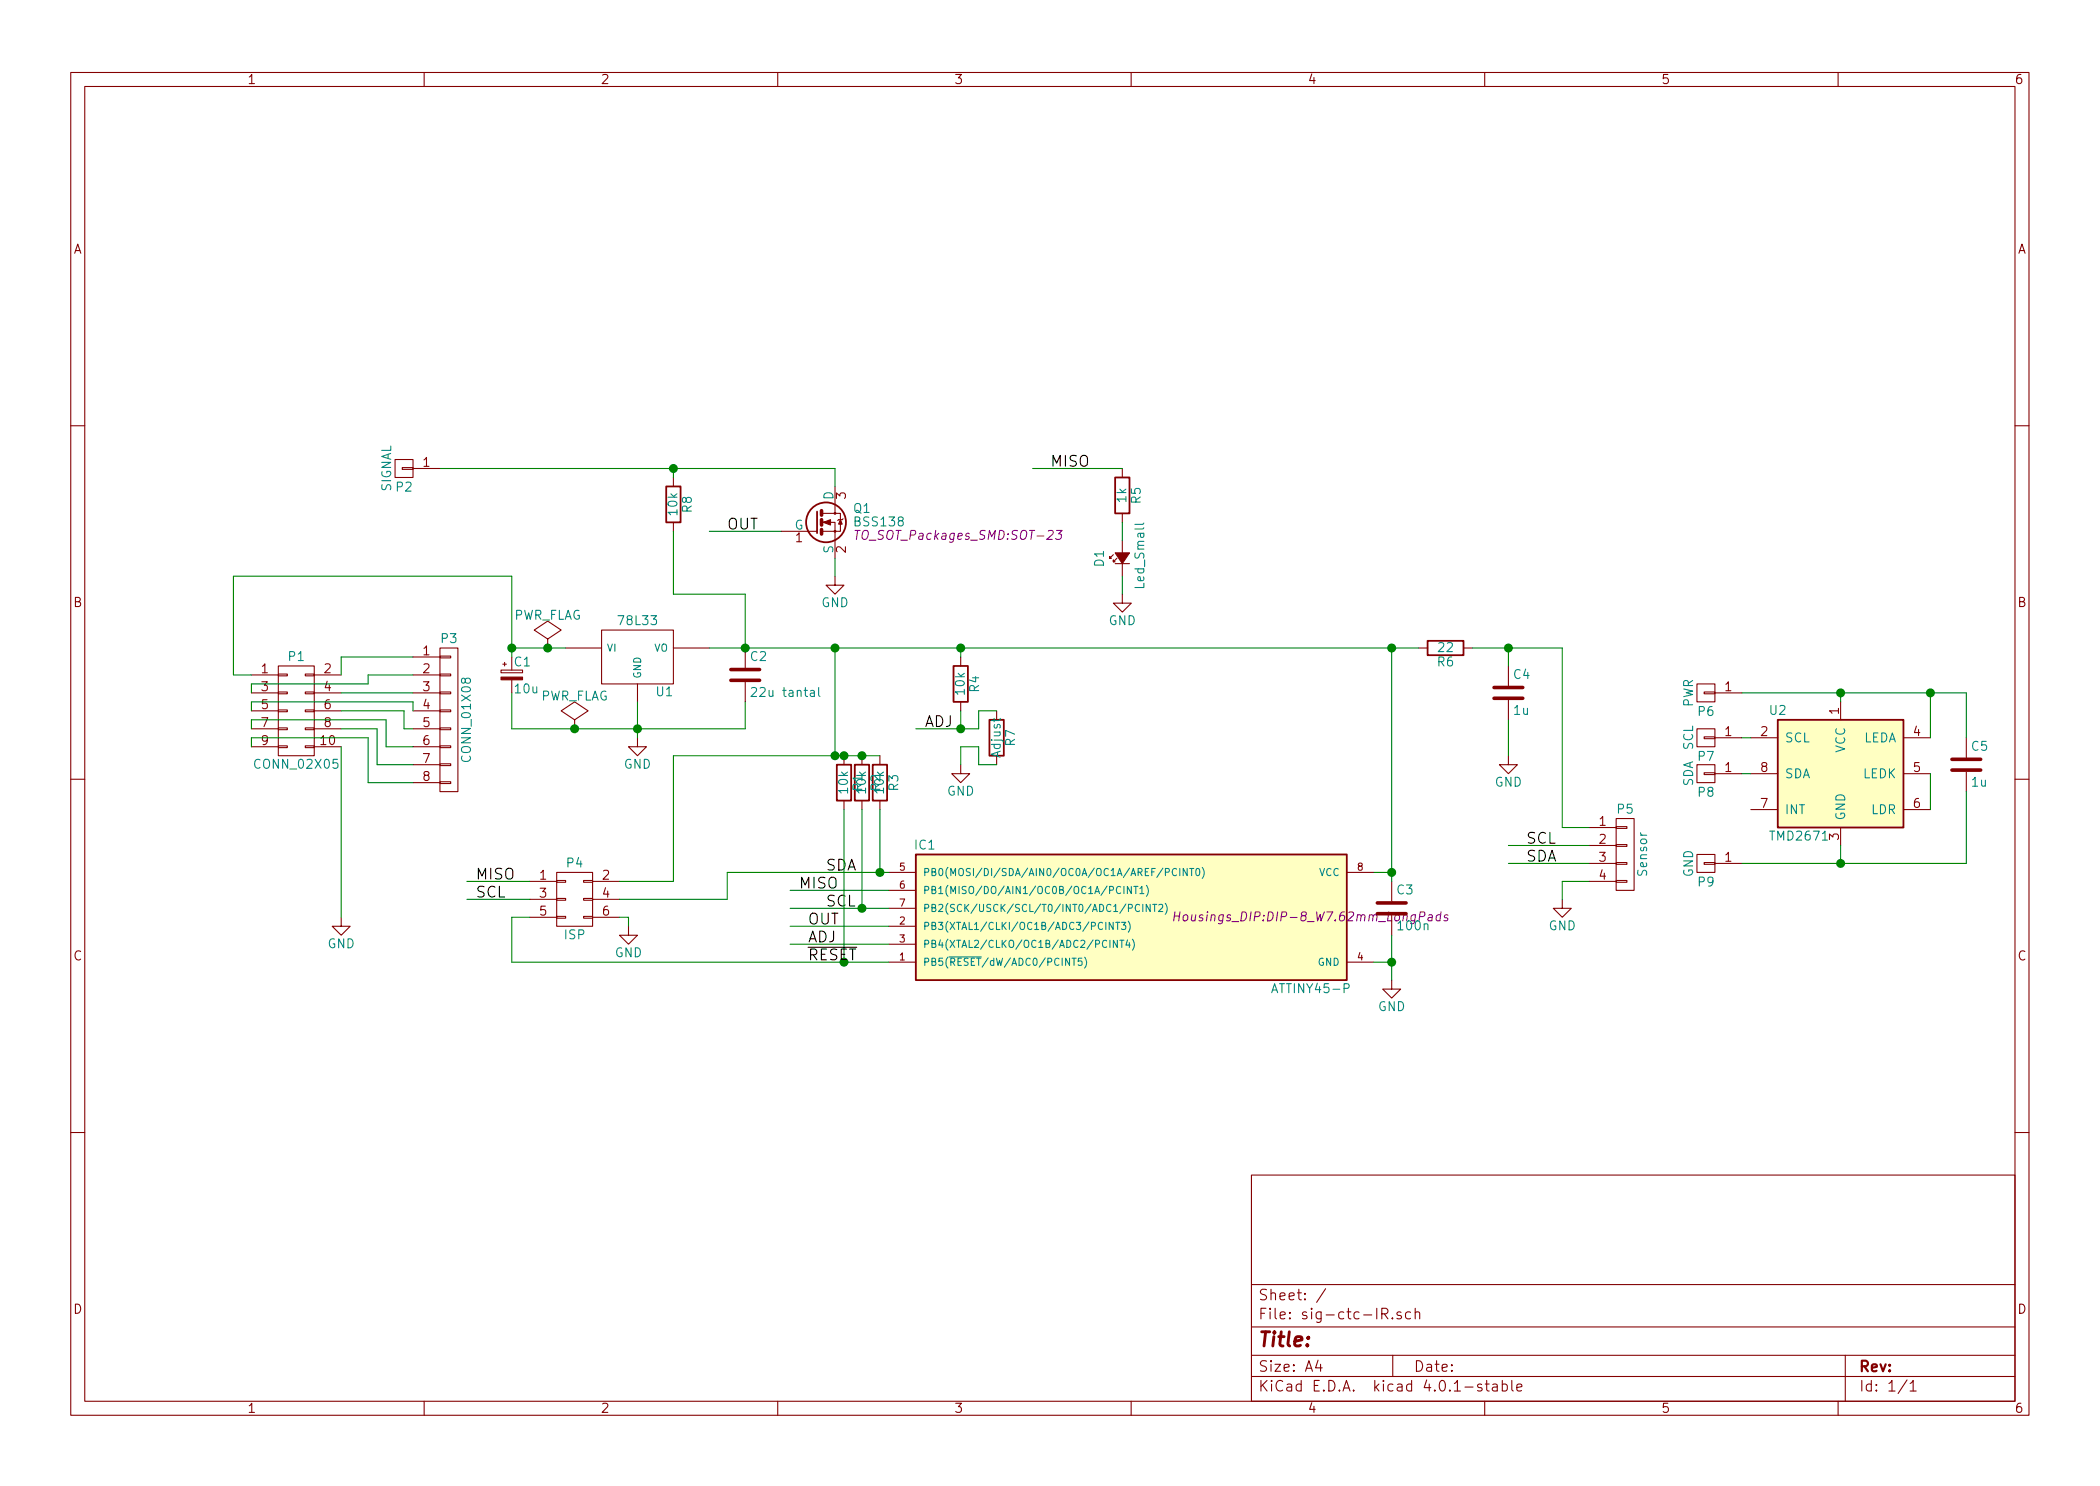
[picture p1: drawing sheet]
EESchema Schematic File Version 2
LIBS:power
LIBS:device
LIBS:transistors
LIBS:conn
LIBS:linear
LIBS:regul
LIBS:74xx
LIBS:cmos4000
LIBS:adc-dac
LIBS:memory
LIBS:xilinx
LIBS:microcontrollers
LIBS:dsp
LIBS:microchip
LIBS:analog_switches
LIBS:motorola
LIBS:texas
LIBS:intel
LIBS:audio
LIBS:interface
LIBS:digital-audio
LIBS:philips
LIBS:display
LIBS:cypress
LIBS:siliconi
LIBS:opto
LIBS:atmel
LIBS:contrib
LIBS:valves
LIBS:sig-ctc-IR-cache
EELAYER 25 0
EELAYER END
$Descr A4 11693 8268
encoding utf-8
Sheet 1 1
Title ""
Date ""
Rev ""
Comp ""
Comment1 ""
Comment2 ""
Comment3 ""
Comment4 ""
$EndDescr
$Comp
L ATTINY45-P IC1
U 1 1
P 6300 5100
F 0 "IC1" H 5150 5500 50  0000 C CNN
F 1 "ATTINY45-P" H 7300 4700 50  0000 C CNN
F 2 "Housings_DIP:DIP-8_W7.62mm_LongPads" H 7300 5100 50  0000 C CIN
F 3 "" H 6300 5100 50  0000 C CNN
	1    6300 5100
	1    0    0    -1  
$EndComp
$Comp
L TMD2671 U2
U 1 1
P 10250 4300
F 0 "U2" H 9850 4650 50  0000 L CNN
F 1 "TMD2671" H 9850 3950 50  0000 L CNN
F 2 "KiCAD_footprints:TMD2671" H 10250 4300 50  0001 C CNN
F 3 "" H 10250 4300 50  0000 C CNN
	1    10250 4300
	1    0    0    -1  
$EndComp
$Comp
L 78L33 U1
U 1 1
P 3550 3650
F 0 "U1" H 3700 3454 50  0000 C CNN
F 1 "78L33" H 3550 3850 50  0000 C CNN
F 2 "Power_Integrations:TO-220" H 3550 3650 50  0001 C CNN
F 3 "" H 3550 3650 50  0000 C CNN
	1    3550 3650
	1    0    0    -1  
$EndComp
$Comp
L C C2
U 1 1
P 4150 3750
F 0 "C2" H 4175 3850 50  0000 L CNN
F 1 "22u tantal" H 4175 3650 50  0000 L CNN
F 2 "Capacitors_ThroughHole:C_Rect_L7_W2.5_P5" H 4188 3600 50  0001 C CNN
F 3 "" H 4150 3750 50  0000 C CNN
	1    4150 3750
	1    0    0    -1  
$EndComp
$Comp
L Led_Small D1
U 1 1
P 6250 3100
F 0 "D1" H 6200 3225 50  0000 L CNN
F 1 "Led_Small" H 6075 3000 50  0000 L CNN
F 2 "LEDs:LED-3MM" V 6250 3100 50  0001 C CNN
F 3 "" V 6250 3100 50  0000 C CNN
	1    6250 3100
	0    -1   -1   0   
$EndComp
$Comp
L R R6
U 1 1
P 8050 3600
F 0 "R6" V 8130 3600 50  0000 C CNN
F 1 "22" V 8050 3600 50  0000 C CNN
F 2 "Resistors_ThroughHole:Resistor_Horizontal_RM10mm" V 7980 3600 50  0001 C CNN
F 3 "" H 8050 3600 50  0000 C CNN
	1    8050 3600
	0    1    1    0   
$EndComp
$Comp
L R R5
U 1 1
P 6250 2750
F 0 "R5" V 6330 2750 50  0000 C CNN
F 1 "1k" V 6250 2750 50  0000 C CNN
F 2 "Resistors_ThroughHole:Resistor_Horizontal_RM10mm" V 6180 2750 50  0001 C CNN
F 3 "" H 6250 2750 50  0000 C CNN
	1    6250 2750
	1    0    0    -1  
$EndComp
$Comp
L C C3
U 1 1
P 7750 5050
F 0 "C3" H 7775 5150 50  0000 L CNN
F 1 "100n" H 7775 4950 50  0000 L CNN
F 2 "Capacitors_ThroughHole:C_Rect_L7_W2.5_P5" H 7788 4900 50  0001 C CNN
F 3 "" H 7750 5050 50  0000 C CNN
	1    7750 5050
	1    0    0    -1  
$EndComp
$Comp
L C C5
U 1 1
P 10950 4250
F 0 "C5" H 10975 4350 50  0000 L CNN
F 1 "1u" H 10975 4150 50  0000 L CNN
F 2 "Capacitors_ThroughHole:C_Rect_L7_W2.5_P5" H 10988 4100 50  0001 C CNN
F 3 "" H 10950 4250 50  0000 C CNN
	1    10950 4250
	1    0    0    -1  
$EndComp
$Comp
L C C4
U 1 1
P 8400 3850
F 0 "C4" H 8425 3950 50  0000 L CNN
F 1 "1u" H 8425 3750 50  0000 L CNN
F 2 "Capacitors_ThroughHole:C_Rect_L7_W2.5_P5" H 8438 3700 50  0001 C CNN
F 3 "" H 8400 3850 50  0000 C CNN
	1    8400 3850
	1    0    0    -1  
$EndComp
$Comp
L GND #PWR01
U 1 1
P 8400 4200
F 0 "#PWR01" H 8400 3950 50  0001 C CNN
F 1 "GND" H 8400 4050 50  0000 C CNN
F 2 "" H 8400 4200 50  0000 C CNN
F 3 "" H 8400 4200 50  0000 C CNN
	1    8400 4200
	1    0    0    -1  
$EndComp
$Comp
L GND #PWR02
U 1 1
P 7750 5450
F 0 "#PWR02" H 7750 5200 50  0001 C CNN
F 1 "GND" H 7750 5300 50  0000 C CNN
F 2 "" H 7750 5450 50  0000 C CNN
F 3 "" H 7750 5450 50  0000 C CNN
	1    7750 5450
	1    0    0    -1  
$EndComp
$Comp
L GND #PWR03
U 1 1
P 3550 4100
F 0 "#PWR03" H 3550 3850 50  0001 C CNN
F 1 "GND" H 3550 3950 50  0000 C CNN
F 2 "" H 3550 4100 50  0000 C CNN
F 3 "" H 3550 4100 50  0000 C CNN
	1    3550 4100
	1    0    0    -1  
$EndComp
$Comp
L PWR_FLAG #FLG04
U 1 1
P 3050 3600
F 0 "#FLG04" H 3050 3695 50  0001 C CNN
F 1 "PWR_FLAG" H 3050 3780 50  0000 C CNN
F 2 "" H 3050 3600 50  0000 C CNN
F 3 "" H 3050 3600 50  0000 C CNN
	1    3050 3600
	1    0    0    -1  
$EndComp
$Comp
L PWR_FLAG #FLG05
U 1 1
P 3200 4050
F 0 "#FLG05" H 3200 4145 50  0001 C CNN
F 1 "PWR_FLAG" H 3200 4230 50  0000 C CNN
F 2 "" H 3200 4050 50  0000 C CNN
F 3 "" H 3200 4050 50  0000 C CNN
	1    3200 4050
	1    0    0    -1  
$EndComp
$Comp
L BSS138 Q1
U 1 1
P 4550 2900
F 0 "Q1" H 4750 2975 50  0000 L CNN
F 1 "BSS138" H 4750 2900 50  0000 L CNN
F 2 "TO_SOT_Packages_SMD:SOT-23" H 4750 2825 50  0000 L CIN
F 3 "" H 4550 2900 50  0000 L CNN
	1    4550 2900
	1    0    0    -1  
$EndComp
$Comp
L GND #PWR06
U 1 1
P 4650 3200
F 0 "#PWR06" H 4650 2950 50  0001 C CNN
F 1 "GND" H 4650 3050 50  0000 C CNN
F 2 "" H 4650 3200 50  0000 C CNN
F 3 "" H 4650 3200 50  0000 C CNN
	1    4650 3200
	1    0    0    -1  
$EndComp
Text Label 4600 5050 0    60   ~ 0
SCL
Text Label 4600 4850 0    60   ~ 0
SDA
$Comp
L R R3
U 1 1
P 4900 4350
F 0 "R3" V 4980 4350 50  0000 C CNN
F 1 "10k" V 4900 4350 50  0000 C CNN
F 2 "Resistors_ThroughHole:Resistor_Horizontal_RM10mm" V 4830 4350 50  0001 C CNN
F 3 "" H 4900 4350 50  0000 C CNN
	1    4900 4350
	1    0    0    -1  
$EndComp
$Comp
L R R2
U 1 1
P 4800 4350
F 0 "R2" V 4880 4350 50  0000 C CNN
F 1 "10k" V 4800 4350 50  0000 C CNN
F 2 "Resistors_ThroughHole:Resistor_Horizontal_RM10mm" V 4730 4350 50  0001 C CNN
F 3 "" H 4800 4350 50  0000 C CNN
	1    4800 4350
	1    0    0    -1  
$EndComp
$Comp
L R R1
U 1 1
P 4700 4350
F 0 "R1" V 4780 4350 50  0000 C CNN
F 1 "10k" V 4700 4350 50  0000 C CNN
F 2 "Resistors_ThroughHole:Resistor_Horizontal_RM10mm" V 4630 4350 50  0001 C CNN
F 3 "" H 4700 4350 50  0000 C CNN
	1    4700 4350
	1    0    0    -1  
$EndComp
Wire Wire Line
	7650 4850 7750 4850
Wire Wire Line
	7750 3600 7750 4900
Wire Wire Line
	7650 5350 7750 5350
Wire Wire Line
	7750 5200 7750 5450
Connection ~ 7750 5350
Wire Wire Line
	4050 4850 4950 4850
Wire Wire Line
	4400 5050 4950 5050
Wire Wire Line
	4950 4950 4400 4950
Wire Wire Line
	4950 5150 4400 5150
Wire Wire Line
	4950 5250 4400 5250
Wire Wire Line
	2850 5350 4950 5350
Wire Wire Line
	3550 3900 3550 4100
Wire Wire Line
	4150 4050 4150 3900
Wire Wire Line
	2850 4050 4150 4050
Connection ~ 3550 4050
Wire Wire Line
	2850 3850 2850 4050
Wire Wire Line
	3950 3600 7900 3600
Wire Wire Line
	2850 3600 3150 3600
Wire Wire Line
	4650 3100 4650 3200
Connection ~ 4150 3600
Connection ~ 7750 4850
Wire Wire Line
	6250 2900 6250 3000
Wire Wire Line
	4900 4500 4900 4850
Connection ~ 4900 4850
Wire Wire Line
	4800 4500 4800 5050
Connection ~ 4800 5050
Wire Wire Line
	4700 4500 4700 5350
Connection ~ 4700 5350
Text Label 4500 5350 0    60   ~ 0
~RESET
$Comp
L CONN_02X03 P4
U 1 1
P 3200 5000
F 0 "P4" H 3200 5200 50  0000 C CNN
F 1 "ISP" H 3200 4800 50  0000 C CNN
F 2 "Pin_Headers:Pin_Header_Straight_2x03" H 3200 3800 50  0001 C CNN
F 3 "" H 3200 3800 50  0000 C CNN
	1    3200 5000
	1    0    0    -1  
$EndComp
Wire Wire Line
	4650 3600 4650 4200
Wire Wire Line
	3750 4200 4900 4200
Connection ~ 4650 3600
Connection ~ 4700 4200
Connection ~ 4800 4200
Wire Wire Line
	3450 4900 3750 4900
Wire Wire Line
	3750 4900 3750 4200
Connection ~ 4650 4200
Text Label 4450 4950 0    60   ~ 0
MISO
Wire Wire Line
	2950 4900 2600 4900
Wire Wire Line
	2950 5000 2600 5000
Wire Wire Line
	4050 4850 4050 5000
Wire Wire Line
	4050 5000 3450 5000
$Comp
L GND #PWR07
U 1 1
P 3500 5150
F 0 "#PWR07" H 3500 4900 50  0001 C CNN
F 1 "GND" H 3500 5000 50  0000 C CNN
F 2 "" H 3500 5150 50  0000 C CNN
F 3 "" H 3500 5150 50  0000 C CNN
	1    3500 5150
	1    0    0    -1  
$EndComp
Wire Wire Line
	3450 5100 3500 5100
Wire Wire Line
	3500 5100 3500 5150
Wire Wire Line
	2850 5350 2850 5100
Wire Wire Line
	2850 5100 2950 5100
$Comp
L GND #PWR08
U 1 1
P 5350 4250
F 0 "#PWR08" H 5350 4000 50  0001 C CNN
F 1 "GND" H 5350 4100 50  0000 C CNN
F 2 "" H 5350 4250 50  0000 C CNN
F 3 "" H 5350 4250 50  0000 C CNN
	1    5350 4250
	1    0    0    -1  
$EndComp
Wire Wire Line
	5350 4150 5350 4250
$Comp
L R R4
U 1 1
P 5350 3800
F 0 "R4" V 5430 3800 50  0000 C CNN
F 1 "10k" V 5350 3800 50  0000 C CNN
F 2 "Resistors_ThroughHole:Resistor_Horizontal_RM10mm" V 5280 3800 50  0001 C CNN
F 3 "" H 5350 3800 50  0000 C CNN
	1    5350 3800
	1    0    0    -1  
$EndComp
Wire Wire Line
	5350 3650 5350 3600
Connection ~ 5350 3600
Wire Wire Line
	5350 4050 5350 3950
Wire Wire Line
	5100 4050 5450 4050
Connection ~ 5350 4050
Wire Wire Line
	5350 4150 5450 4150
Text Label 5150 4050 0    60   ~ 0
ADJ
Text Label 4500 5250 0    60   ~ 0
ADJ
Text Label 4500 5150 0    60   ~ 0
OUT
Text Label 2650 4900 0    60   ~ 0
MISO
Text Label 2650 5000 0    60   ~ 0
SCL
Wire Wire Line
	4350 2950 3950 2950
Text Label 4050 2950 0    60   ~ 0
OUT
Wire Wire Line
	6250 2600 5750 2600
Text Label 5850 2600 0    60   ~ 0
MISO
$Comp
L GND #PWR09
U 1 1
P 6250 3300
F 0 "#PWR09" H 6250 3050 50  0001 C CNN
F 1 "GND" H 6250 3150 50  0000 C CNN
F 2 "" H 6250 3300 50  0000 C CNN
F 3 "" H 6250 3300 50  0000 C CNN
	1    6250 3300
	1    0    0    -1  
$EndComp
Wire Wire Line
	6250 3200 6250 3300
Wire Wire Line
	4650 2600 4650 2700
Wire Wire Line
	2450 2600 4650 2600
$Comp
L CONN_01X08 P3
U 1 1
P 2500 4000
F 0 "P3" H 2500 4450 50  0000 C CNN
F 1 "CONN_01X08" V 2600 4000 50  0000 C CNN
F 2 "Pin_Headers:Pin_Header_Straight_1x08" H 2500 4000 50  0001 C CNN
F 3 "" H 2500 4000 50  0000 C CNN
	1    2500 4000
	1    0    0    -1  
$EndComp
$Comp
L CONN_02X05 P1
U 1 1
P 1650 3950
F 0 "P1" H 1650 4250 50  0000 C CNN
F 1 "CONN_02X05" H 1650 3650 50  0000 C CNN
F 2 "Pin_Headers:Pin_Header_Straight_2x05" H 1650 2750 50  0001 C CNN
F 3 "" H 1650 2750 50  0000 C CNN
	1    1650 3950
	1    0    0    -1  
$EndComp
Wire Wire Line
	2850 3200 2850 3650
Wire Wire Line
	2850 3200 1300 3200
Wire Wire Line
	1300 3200 1300 3750
Wire Wire Line
	1300 3750 1400 3750
$Comp
L GND #PWR010
U 1 1
P 1900 5100
F 0 "#PWR010" H 1900 4850 50  0001 C CNN
F 1 "GND" H 1900 4950 50  0000 C CNN
F 2 "" H 1900 5100 50  0000 C CNN
F 3 "" H 1900 5100 50  0000 C CNN
	1    1900 5100
	1    0    0    -1  
$EndComp
Wire Wire Line
	1900 4150 1900 5100
$Comp
L CONN_01X01 P2
U 1 1
P 2250 2600
F 0 "P2" H 2250 2700 50  0000 C CNN
F 1 "SIGNAL" V 2350 2600 50  0000 C CNN
F 2 "Pin_Headers:Pin_Header_Straight_1x01" H 2250 2600 50  0001 C CNN
F 3 "" H 2250 2600 50  0000 C CNN
	1    2250 2600
	-1   0    0    1   
$EndComp
Wire Wire Line
	1900 3750 1900 3650
Wire Wire Line
	1900 3650 2300 3650
Wire Wire Line
	1400 3850 1400 3800
Wire Wire Line
	1400 3800 2050 3800
Wire Wire Line
	2050 3800 2050 3750
Wire Wire Line
	2050 3750 2300 3750
Wire Wire Line
	1900 3850 2300 3850
Wire Wire Line
	1400 3950 1400 3900
Wire Wire Line
	1400 3900 2300 3900
Wire Wire Line
	2300 3900 2300 3950
Wire Wire Line
	1900 3950 2250 3950
Wire Wire Line
	2250 3950 2250 4050
Wire Wire Line
	2250 4050 2300 4050
Wire Wire Line
	1400 4050 1400 4000
Wire Wire Line
	1400 4000 2150 4000
Wire Wire Line
	2150 4000 2150 4150
Wire Wire Line
	2150 4150 2300 4150
Wire Wire Line
	1900 4050 2100 4050
Wire Wire Line
	2100 4050 2100 4250
Wire Wire Line
	2100 4250 2300 4250
Wire Wire Line
	1400 4150 1400 4100
Wire Wire Line
	1400 4100 2050 4100
Wire Wire Line
	2050 4100 2050 4350
Wire Wire Line
	2050 4350 2300 4350
Connection ~ 2850 3600
Connection ~ 3050 3600
Connection ~ 3200 4050
$Comp
L R R7
U 1 1
P 5550 4100
F 0 "R7" V 5630 4100 50  0000 C CNN
F 1 "Adjust" V 5550 4100 50  0000 C CNN
F 2 "Resistors_ThroughHole:Resistor_Vertical_RM2.5mm" V 5480 4100 50  0001 C CNN
F 3 "" H 5550 4100 50  0000 C CNN
	1    5550 4100
	1    0    0    -1  
$EndComp
Wire Wire Line
	5450 4050 5450 3950
Wire Wire Line
	5450 3950 5550 3950
Wire Wire Line
	5450 4150 5450 4250
Wire Wire Line
	5450 4250 5550 4250
Connection ~ 7750 3600
Wire Wire Line
	8200 3600 8700 3600
Wire Wire Line
	8400 3600 8400 3700
Wire Wire Line
	8400 4000 8400 4200
$Comp
L CONN_01X04 P5
U 1 1
P 9050 4750
F 0 "P5" H 9050 5000 50  0000 C CNN
F 1 "Sensor" V 9150 4750 50  0000 C CNN
F 2 "Pin_Headers:Pin_Header_Straight_1x04" H 9050 4750 50  0001 C CNN
F 3 "" H 9050 4750 50  0000 C CNN
	1    9050 4750
	1    0    0    -1  
$EndComp
Wire Wire Line
	8850 4600 8700 4600
Wire Wire Line
	8700 4600 8700 3600
Connection ~ 8400 3600
Wire Wire Line
	8850 4700 8400 4700
Wire Wire Line
	8850 4800 8400 4800
$Comp
L GND #PWR011
U 1 1
P 8700 5000
F 0 "#PWR011" H 8700 4750 50  0001 C CNN
F 1 "GND" H 8700 4850 50  0000 C CNN
F 2 "" H 8700 5000 50  0000 C CNN
F 3 "" H 8700 5000 50  0000 C CNN
	1    8700 5000
	1    0    0    -1  
$EndComp
Wire Wire Line
	8850 4900 8700 4900
Wire Wire Line
	8700 4900 8700 5000
Text Label 8500 4800 0    60   ~ 0
SDA
Text Label 8500 4700 0    60   ~ 0
SCL
$Comp
L CONN_01X01 P7
U 1 1
P 9500 4100
F 0 "P7" H 9500 4200 50  0000 C CNN
F 1 "SCL" V 9600 4100 50  0000 C CNN
F 2 "Wire_Pads:SolderWirePad_single_0-8mmDrill" H 9500 4100 50  0001 C CNN
F 3 "" H 9500 4100 50  0000 C CNN
	1    9500 4100
	-1   0    0    1   
$EndComp
$Comp
L CONN_01X01 P8
U 1 1
P 9500 4300
F 0 "P8" H 9500 4400 50  0000 C CNN
F 1 "SDA" V 9600 4300 50  0000 C CNN
F 2 "Wire_Pads:SolderWirePad_single_0-8mmDrill" H 9500 4300 50  0001 C CNN
F 3 "" H 9500 4300 50  0000 C CNN
	1    9500 4300
	-1   0    0    1   
$EndComp
$Comp
L CONN_01X01 P6
U 1 1
P 9500 3850
F 0 "P6" H 9500 3950 50  0000 C CNN
F 1 "PWR" V 9600 3850 50  0000 C CNN
F 2 "Wire_Pads:SolderWirePad_single_0-8mmDrill" H 9500 3850 50  0001 C CNN
F 3 "" H 9500 3850 50  0000 C CNN
	1    9500 3850
	-1   0    0    1   
$EndComp
$Comp
L CONN_01X01 P9
U 1 1
P 9500 4800
F 0 "P9" H 9500 4900 50  0000 C CNN
F 1 "GND" V 9600 4800 50  0000 C CNN
F 2 "Wire_Pads:SolderWirePad_single_0-8mmDrill" H 9500 4800 50  0001 C CNN
F 3 "" H 9500 4800 50  0000 C CNN
	1    9500 4800
	-1   0    0    1   
$EndComp
Wire Wire Line
	9700 3850 10950 3850
Wire Wire Line
	10250 3850 10250 3900
Wire Wire Line
	10750 3850 10750 4100
Connection ~ 10250 3850
Wire Wire Line
	10750 4300 10750 4500
Wire Wire Line
	9700 4800 10950 4800
Wire Wire Line
	10250 4800 10250 4700
Wire Wire Line
	10950 4800 10950 4400
Connection ~ 10250 4800
Wire Wire Line
	10950 3850 10950 4100
Connection ~ 10750 3850
Wire Wire Line
	9700 4100 9750 4100
Wire Wire Line
	9700 4300 9750 4300
$Comp
L CP_Small C1
U 1 1
P 2850 3750
F 0 "C1" H 2860 3820 50  0000 L CNN
F 1 "10u" H 2860 3670 50  0000 L CNN
F 2 "Capacitors_ThroughHole:C_Radial_D5_L6_P2.5" H 2850 3750 50  0001 C CNN
F 3 "" H 2850 3750 50  0000 C CNN
	1    2850 3750
	1    0    0    -1  
$EndComp
$Comp
L R R8
U 1 1
P 3750 2800
F 0 "R8" V 3830 2800 50  0000 C CNN
F 1 "10k" V 3750 2800 50  0000 C CNN
F 2 "Resistors_ThroughHole:Resistor_Vertical_RM2.5mm" V 3680 2800 50  0001 C CNN
F 3 "" H 3750 2800 50  0000 C CNN
	1    3750 2800
	1    0    0    -1  
$EndComp
Wire Wire Line
	3750 2650 3750 2600
Connection ~ 3750 2600
Wire Wire Line
	3750 2950 3750 3300
Wire Wire Line
	3750 3300 4150 3300
Wire Wire Line
	4150 3300 4150 3600
$EndSCHEMATC
